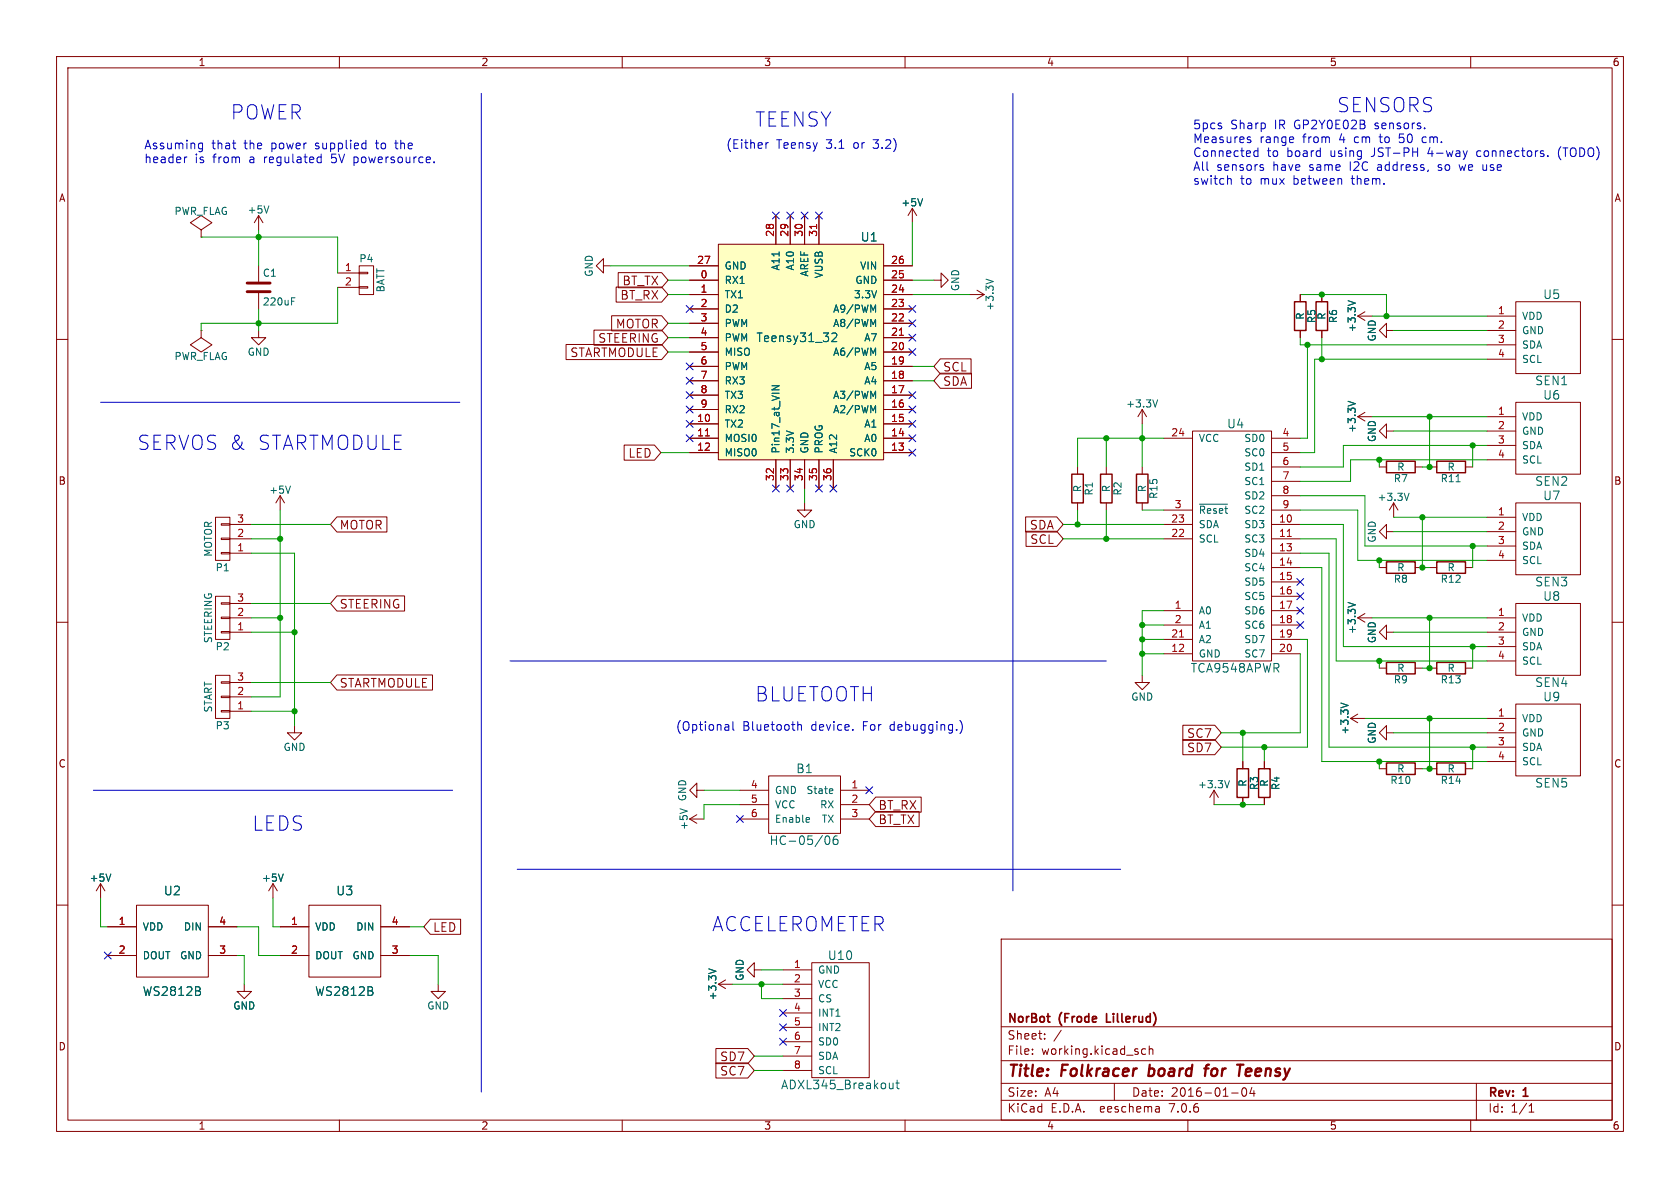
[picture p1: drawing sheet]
EESchema Schematic File Version 2
LIBS:power
LIBS:device
LIBS:transistors
LIBS:conn
LIBS:linear
LIBS:regul
LIBS:74xx
LIBS:cmos4000
LIBS:adc-dac
LIBS:memory
LIBS:xilinx
LIBS:microcontrollers
LIBS:dsp
LIBS:microchip
LIBS:analog_switches
LIBS:motorola
LIBS:texas
LIBS:intel
LIBS:audio
LIBS:interface
LIBS:digital-audio
LIBS:philips
LIBS:display
LIBS:cypress
LIBS:siliconi
LIBS:opto
LIBS:atmel
LIBS:contrib
LIBS:valves
LIBS:teensy_3.1
LIBS:FrodeLillerud
LIBS:TeensyFolkrace-cache
EELAYER 25 0
EELAYER END
$Descr A4 11693 8268
encoding utf-8
Sheet 1 1
Title "Folkracer board for Teensy"
Date "2016-01-04"
Rev "1"
Comp "NorBot (Frode Lillerud)"
Comment1 ""
Comment2 ""
Comment3 ""
Comment4 ""
$EndDescr
$Comp
L +5V #PWR01
U 1 1
P 6350 1550
F 0 "#PWR01" H 6350 1400 50  0001 C CNN
F 1 "+5V" H 6350 1690 50  0000 C CNN
F 2 "" H 6350 1550 50  0000 C CNN
F 3 "" H 6350 1550 50  0000 C CNN
	1    6350 1550
	1    0    0    -1  
$EndComp
$Comp
L GND #PWR02
U 1 1
P 6500 1950
F 0 "#PWR02" H 6500 1700 50  0001 C CNN
F 1 "GND" H 6500 1800 50  0000 C CNN
F 2 "" H 6500 1950 50  0000 C CNN
F 3 "" H 6500 1950 50  0000 C CNN
	1    6500 1950
	0    -1   -1   0   
$EndComp
Text GLabel 4650 1950 0    60   Input ~ 0
BT_TX
Text GLabel 4650 2050 0    60   Input ~ 0
BT_RX
Text GLabel 4650 2250 0    60   Input ~ 0
MOTOR
Text GLabel 4650 2350 0    60   Input ~ 0
STEERING
Text GLabel 4650 2450 0    60   Input ~ 0
STARTMODULE
Text GLabel 6500 2650 2    60   Input ~ 0
SDA
Text GLabel 6500 2550 2    60   Input ~ 0
SCL
$Comp
L CONN_01X03 P1
U 1 1
P 1550 3750
F 0 "P1" H 1550 3950 50  0000 C CNN
F 1 "MOTOR" V 1650 3750 50  0000 C CNN
F 2 "Pin_Headers:Pin_Header_Straight_1x03" H 1550 3750 50  0001 C CNN
F 3 "" H 1550 3750 50  0000 C CNN
	1    1550 3750
	-1   0    0    1   
$EndComp
$Comp
L CONN_01X03 P2
U 1 1
P 1550 4300
F 0 "P2" H 1550 4500 50  0000 C CNN
F 1 "STEERING" V 1650 4300 50  0000 C CNN
F 2 "Pin_Headers:Pin_Header_Straight_1x03" H 1550 4300 50  0001 C CNN
F 3 "" H 1550 4300 50  0000 C CNN
	1    1550 4300
	-1   0    0    1   
$EndComp
$Comp
L CONN_01X03 P3
U 1 1
P 1550 4850
F 0 "P3" H 1550 5050 50  0000 C CNN
F 1 "START" V 1650 4850 50  0000 C CNN
F 2 "Pin_Headers:Pin_Header_Straight_1x03" H 1550 4850 50  0001 C CNN
F 3 "" H 1550 4850 50  0000 C CNN
	1    1550 4850
	-1   0    0    1   
$EndComp
$Comp
L +5V #PWR03
U 1 1
P 1950 3550
F 0 "#PWR03" H 1950 3400 50  0001 C CNN
F 1 "+5V" H 1950 3690 50  0000 C CNN
F 2 "" H 1950 3550 50  0000 C CNN
F 3 "" H 1950 3550 50  0000 C CNN
	1    1950 3550
	1    0    0    -1  
$EndComp
$Comp
L GND #PWR04
U 1 1
P 2050 5050
F 0 "#PWR04" H 2050 4800 50  0001 C CNN
F 1 "GND" H 2050 4900 50  0000 C CNN
F 2 "" H 2050 5050 50  0000 C CNN
F 3 "" H 2050 5050 50  0000 C CNN
	1    2050 5050
	1    0    0    -1  
$EndComp
Text GLabel 2300 3650 2    60   Input ~ 0
MOTOR
Text GLabel 2300 4200 2    60   Input ~ 0
STEERING
Text GLabel 2300 4750 2    60   Input ~ 0
STARTMODULE
Text Notes 5250 900  0    99   ~ 0
TEENSY
Text Notes 5250 4900 0    99   ~ 0
BLUETOOTH
Text Notes 9300 800  0    99   ~ 0
SENSORS
Text Notes 1600 850  0    99   ~ 0
POWER
Text Notes 950  3150 0    99   ~ 0
SERVOS & STARTMODULE
Text Notes 1750 5800 0    99   ~ 0
LEDS
$Comp
L GND #PWR05
U 1 1
P 1800 2300
F 0 "#PWR05" H 1800 2050 50  0001 C CNN
F 1 "GND" H 1800 2150 50  0000 C CNN
F 2 "" H 1800 2300 50  0000 C CNN
F 3 "" H 1800 2300 50  0000 C CNN
	1    1800 2300
	1    0    0    -1  
$EndComp
$Comp
L C C1
U 1 1
P 1800 2000
F 0 "C1" H 1825 2100 50  0000 L CNN
F 1 "220uF" H 1825 1900 50  0000 L CNN
F 2 "Capacitors_SMD:C_0603_HandSoldering" H 1838 1850 50  0001 C CNN
F 3 "" H 1800 2000 50  0000 C CNN
	1    1800 2000
	1    0    0    -1  
$EndComp
$Comp
L +3.3V #PWR06
U 1 1
P 6750 2050
F 0 "#PWR06" H 6750 1900 50  0001 C CNN
F 1 "+3.3V" H 6750 2190 50  0000 C CNN
F 2 "" H 6750 2050 50  0000 C CNN
F 3 "" H 6750 2050 50  0000 C CNN
	1    6750 2050
	0    1    1    0   
$EndComp
Text GLabel 4600 3150 0    60   Input ~ 0
LED
$Comp
L HC-05/06 B1
U 1 1
P 5600 5600
F 0 "B1" H 5600 5850 60  0000 C CNN
F 1 "HC-05/06" H 5600 5350 60  0000 C CNN
F 2 "Pin_Headers:Pin_Header_Straight_1x06" H 5550 5500 60  0001 C CNN
F 3 "" H 5550 5500 60  0000 C CNN
	1    5600 5600
	1    0    0    -1  
$EndComp
$Comp
L GND #PWR07
U 1 1
P 4900 5500
F 0 "#PWR07" H 4900 5250 50  0001 C CNN
F 1 "GND" H 4900 5350 50  0000 C CNN
F 2 "" H 4900 5500 50  0000 C CNN
F 3 "" H 4900 5500 50  0000 C CNN
	1    4900 5500
	0    1    1    0   
$EndComp
$Comp
L +5V #PWR08
U 1 1
P 4900 5700
F 0 "#PWR08" H 4900 5550 50  0001 C CNN
F 1 "+5V" H 4900 5840 50  0000 C CNN
F 2 "" H 4900 5700 50  0000 C CNN
F 3 "" H 4900 5700 50  0000 C CNN
	1    4900 5700
	0    -1   -1   0   
$EndComp
NoConn ~ 5150 5700
NoConn ~ 6050 5500
Text GLabel 6050 5600 2    60   Input ~ 0
BT_RX
Text GLabel 6050 5700 2    60   Input ~ 0
BT_TX
Text Notes 4700 5100 0    60   ~ 0
(Optional Bluetooth device. For debugging.)
Text Notes 8300 1300 0    60   ~ 0
5pcs Sharp IR GP2Y0E02B sensors.\nMeasures range from 4 cm to 50 cm.\nConnected to board using JST-PH 4-way connectors. (TODO)\nAll sensors have same I2C address, so we use \nswitch to mux between them.
$Comp
L PWR_FLAG #FLG09
U 1 1
P 1400 1650
F 0 "#FLG09" H 1400 1745 50  0001 C CNN
F 1 "PWR_FLAG" H 1400 1830 50  0000 C CNN
F 2 "" H 1400 1650 50  0000 C CNN
F 3 "" H 1400 1650 50  0000 C CNN
	1    1400 1650
	1    0    0    -1  
$EndComp
$Comp
L +5V #PWR010
U 1 1
P 1800 1600
F 0 "#PWR010" H 1800 1450 50  0001 C CNN
F 1 "+5V" H 1800 1740 50  0000 C CNN
F 2 "" H 1800 1600 50  0000 C CNN
F 3 "" H 1800 1600 50  0000 C CNN
	1    1800 1600
	1    0    0    -1  
$EndComp
$Comp
L WS2812B U3
U 1 1
P 2400 6550
F 0 "U3" H 2400 6900 60  0000 C CNN
F 1 "WS2812B" H 2400 6200 60  0000 C CNN
F 2 "Footprints:WS2812B" H 2350 6550 60  0001 C CNN
F 3 "" H 2350 6550 60  0000 C CNN
	1    2400 6550
	1    0    0    -1  
$EndComp
$Comp
L WS2812B U2
U 1 1
P 1200 6550
F 0 "U2" H 1200 6900 60  0000 C CNN
F 1 "WS2812B" H 1200 6200 60  0000 C CNN
F 2 "Footprints:WS2812B" H 1150 6550 60  0001 C CNN
F 3 "" H 1150 6550 60  0000 C CNN
	1    1200 6550
	1    0    0    -1  
$EndComp
$Comp
L GND #PWR011
U 1 1
P 3050 6850
F 0 "#PWR011" H 3050 6600 50  0001 C CNN
F 1 "GND" H 3050 6700 50  0000 C CNN
F 2 "" H 3050 6850 50  0000 C CNN
F 3 "" H 3050 6850 50  0000 C CNN
	1    3050 6850
	1    0    0    -1  
$EndComp
$Comp
L GND #PWR012
U 1 1
P 1700 6850
F 0 "#PWR012" H 1700 6600 50  0001 C CNN
F 1 "GND" H 1700 6700 50  0000 C CNN
F 2 "" H 1700 6850 50  0000 C CNN
F 3 "" H 1700 6850 50  0000 C CNN
	1    1700 6850
	1    0    0    -1  
$EndComp
NoConn ~ 750  6650
$Comp
L +5V #PWR013
U 1 1
P 1900 6250
F 0 "#PWR013" H 1900 6100 50  0001 C CNN
F 1 "+5V" H 1900 6390 50  0000 C CNN
F 2 "" H 1900 6250 50  0000 C CNN
F 3 "" H 1900 6250 50  0000 C CNN
	1    1900 6250
	1    0    0    -1  
$EndComp
$Comp
L +5V #PWR014
U 1 1
P 700 6250
F 0 "#PWR014" H 700 6100 50  0001 C CNN
F 1 "+5V" H 700 6390 50  0000 C CNN
F 2 "" H 700 6250 50  0000 C CNN
F 3 "" H 700 6250 50  0000 C CNN
	1    700  6250
	1    0    0    -1  
$EndComp
Text GLabel 2950 6450 2    60   Input ~ 0
LED
$Comp
L PWR_FLAG #FLG015
U 1 1
P 1400 2300
F 0 "#FLG015" H 1400 2395 50  0001 C CNN
F 1 "PWR_FLAG" H 1400 2480 50  0000 C CNN
F 2 "" H 1400 2300 50  0000 C CNN
F 3 "" H 1400 2300 50  0000 C CNN
	1    1400 2300
	-1   0    0    1   
$EndComp
$Comp
L GND #PWR016
U 1 1
P 5600 3500
F 0 "#PWR016" H 5600 3250 50  0001 C CNN
F 1 "GND" H 5600 3350 50  0000 C CNN
F 2 "" H 5600 3500 50  0000 C CNN
F 3 "" H 5600 3500 50  0000 C CNN
	1    5600 3500
	1    0    0    -1  
$EndComp
Text Notes 5050 1050 0    60   ~ 0
(Either Teensy 3.1 or 3.2)
$Comp
L TCA9548APWR U4
U 1 1
P 8600 3550
F 0 "U4" H 8600 4150 60  0000 C CNN
F 1 "TCA9548APWR" H 8600 2450 60  0000 C CNN
F 2 "Housings_SSOP:TSSOP-24_4.4x7.8mm_Pitch0.65mm" H 8650 3700 60  0001 C CNN
F 3 "" H 8650 3700 60  0000 C CNN
	1    8600 3550
	1    0    0    -1  
$EndComp
$Comp
L GND #PWR017
U 1 1
P 7950 4700
F 0 "#PWR017" H 7950 4450 50  0001 C CNN
F 1 "GND" H 7950 4550 50  0000 C CNN
F 2 "" H 7950 4700 50  0000 C CNN
F 3 "" H 7950 4700 50  0000 C CNN
	1    7950 4700
	1    0    0    -1  
$EndComp
Text GLabel 7400 3750 0    60   Input ~ 0
SCL
Text GLabel 7400 3650 0    60   Input ~ 0
SDA
$Comp
L GP2Y0E02B U5
U 1 1
P 10800 2350
F 0 "U5" H 10800 2650 60  0000 C CNN
F 1 "SEN1" H 10800 2050 60  0000 C CNN
F 2 "Pin_Headers:Pin_Header_Straight_1x04" H 10800 2400 60  0001 C CNN
F 3 "" H 10800 2400 60  0000 C CNN
	1    10800 2350
	1    0    0    -1  
$EndComp
$Comp
L GP2Y0E02B U6
U 1 1
P 10800 3050
F 0 "U6" H 10800 3350 60  0000 C CNN
F 1 "SEN2" H 10800 2750 60  0000 C CNN
F 2 "Pin_Headers:Pin_Header_Straight_1x04" H 10800 3100 60  0001 C CNN
F 3 "" H 10800 3100 60  0000 C CNN
	1    10800 3050
	1    0    0    -1  
$EndComp
$Comp
L GP2Y0E02B U7
U 1 1
P 10800 3750
F 0 "U7" H 10800 4050 60  0000 C CNN
F 1 "SEN3" H 10800 3450 60  0000 C CNN
F 2 "Pin_Headers:Pin_Header_Straight_1x04" H 10800 3800 60  0001 C CNN
F 3 "" H 10800 3800 60  0000 C CNN
	1    10800 3750
	1    0    0    -1  
$EndComp
$Comp
L GP2Y0E02B U8
U 1 1
P 10800 4450
F 0 "U8" H 10800 4750 60  0000 C CNN
F 1 "SEN4" H 10800 4150 60  0000 C CNN
F 2 "Pin_Headers:Pin_Header_Straight_1x04" H 10800 4500 60  0001 C CNN
F 3 "" H 10800 4500 60  0000 C CNN
	1    10800 4450
	1    0    0    -1  
$EndComp
$Comp
L GP2Y0E02B U9
U 1 1
P 10800 5150
F 0 "U9" H 10800 5450 60  0000 C CNN
F 1 "SEN5" H 10800 4850 60  0000 C CNN
F 2 "Pin_Headers:Pin_Header_Straight_1x04" H 10800 5200 60  0001 C CNN
F 3 "" H 10800 5200 60  0000 C CNN
	1    10800 5150
	1    0    0    -1  
$EndComp
$Comp
L GND #PWR018
U 1 1
P 9700 4400
F 0 "#PWR018" H 9700 4150 50  0001 C CNN
F 1 "GND" H 9700 4250 50  0000 C CNN
F 2 "" H 9700 4400 50  0000 C CNN
F 3 "" H 9700 4400 50  0000 C CNN
	1    9700 4400
	0    1    1    0   
$EndComp
$Comp
L GND #PWR019
U 1 1
P 9700 3000
F 0 "#PWR019" H 9700 2750 50  0001 C CNN
F 1 "GND" H 9700 2850 50  0000 C CNN
F 2 "" H 9700 3000 50  0000 C CNN
F 3 "" H 9700 3000 50  0000 C CNN
	1    9700 3000
	0    1    1    0   
$EndComp
$Comp
L GND #PWR020
U 1 1
P 9700 2300
F 0 "#PWR020" H 9700 2050 50  0001 C CNN
F 1 "GND" H 9700 2150 50  0000 C CNN
F 2 "" H 9700 2300 50  0000 C CNN
F 3 "" H 9700 2300 50  0000 C CNN
	1    9700 2300
	0    1    1    0   
$EndComp
$Comp
L GND #PWR021
U 1 1
P 9700 5100
F 0 "#PWR021" H 9700 4850 50  0001 C CNN
F 1 "GND" H 9700 4950 50  0000 C CNN
F 2 "" H 9700 5100 50  0000 C CNN
F 3 "" H 9700 5100 50  0000 C CNN
	1    9700 5100
	0    1    1    0   
$EndComp
$Comp
L GND #PWR022
U 1 1
P 9700 3700
F 0 "#PWR022" H 9700 3450 50  0001 C CNN
F 1 "GND" H 9700 3550 50  0000 C CNN
F 2 "" H 9700 3700 50  0000 C CNN
F 3 "" H 9700 3700 50  0000 C CNN
	1    9700 3700
	0    1    1    0   
$EndComp
NoConn ~ 9050 4050
NoConn ~ 9050 4150
NoConn ~ 9050 4250
NoConn ~ 9050 4350
$Comp
L ADXL345_Breakout U10
U 1 1
P 5850 7150
F 0 "U10" H 5850 7650 60  0000 C CNN
F 1 "ADXL345_Breakout" H 5850 6750 60  0000 C CNN
F 2 "Pin_Headers:Pin_Header_Straight_1x08" H 5850 7150 60  0001 C CNN
F 3 "" H 5850 7150 60  0000 C CNN
	1    5850 7150
	1    0    0    -1  
$EndComp
Text Notes 4950 6500 0    99   ~ 0
ACCELEROMETER
$Comp
L GND #PWR023
U 1 1
P 5300 6750
F 0 "#PWR023" H 5300 6500 50  0001 C CNN
F 1 "GND" H 5300 6600 50  0000 C CNN
F 2 "" H 5300 6750 50  0000 C CNN
F 3 "" H 5300 6750 50  0000 C CNN
	1    5300 6750
	0    1    1    0   
$EndComp
NoConn ~ 5450 7050
NoConn ~ 5450 7150
NoConn ~ 5450 7250
Text GLabel 5250 7450 0    60   Input ~ 0
SC7
Text GLabel 5250 7350 0    60   Input ~ 0
SD7
Text GLabel 8500 5200 0    60   Input ~ 0
SD7
Text GLabel 8500 5100 0    60   Input ~ 0
SC7
$Comp
L Teensy31_32 U1
U 1 1
P 5550 2450
F 0 "U1" H 6050 3250 60  0000 C CNN
F 1 "Teensy31_32" H 5550 2550 60  0000 C CNN
F 2 "Footprints:Teensy31_32" H 5400 2350 60  0001 C CNN
F 3 "" H 5400 2350 60  0000 C CNN
	1    5550 2450
	1    0    0    -1  
$EndComp
$Comp
L GND #PWR024
U 1 1
P 4250 1850
F 0 "#PWR024" H 4250 1600 50  0001 C CNN
F 1 "GND" H 4250 1700 50  0000 C CNN
F 2 "" H 4250 1850 50  0000 C CNN
F 3 "" H 4250 1850 50  0000 C CNN
	1    4250 1850
	0    1    1    0   
$EndComp
NoConn ~ 4800 2150
NoConn ~ 4800 2550
NoConn ~ 4800 2650
NoConn ~ 4800 2750
NoConn ~ 4800 2850
NoConn ~ 4800 2950
NoConn ~ 4800 3050
NoConn ~ 5400 3400
NoConn ~ 5700 3400
NoConn ~ 5800 3400
NoConn ~ 6350 3150
NoConn ~ 6350 3050
NoConn ~ 6350 2950
NoConn ~ 6350 2850
NoConn ~ 6350 2750
NoConn ~ 6350 2450
NoConn ~ 6350 2350
NoConn ~ 6350 2250
NoConn ~ 6350 2150
NoConn ~ 5700 1500
NoConn ~ 5600 1500
NoConn ~ 5500 1500
NoConn ~ 5400 1500
$Comp
L CONN_01X02 P4
U 1 1
P 2550 1950
F 0 "P4" H 2550 2100 50  0000 C CNN
F 1 "BATT" V 2650 1950 50  0000 C CNN
F 2 "Pin_Headers:Pin_Header_Straight_1x02" H 2550 1950 50  0001 C CNN
F 3 "" H 2550 1950 50  0000 C CNN
	1    2550 1950
	1    0    0    -1  
$EndComp
NoConn ~ 5500 3400
$Comp
L +3.3V #PWR025
U 1 1
P 5100 6850
F 0 "#PWR025" H 5100 6700 50  0001 C CNN
F 1 "+3.3V" H 5100 6990 50  0000 C CNN
F 2 "" H 5100 6850 50  0000 C CNN
F 3 "" H 5100 6850 50  0000 C CNN
	1    5100 6850
	0    -1   -1   0   
$EndComp
Text Notes 1000 1150 0    60   ~ 0
Assuming that the power supplied to the \nheader is from a regulated 5V powersource.
$Comp
L R R1
U 1 1
P 7500 3400
F 0 "R1" V 7580 3400 50  0000 C CNN
F 1 "R" V 7500 3400 50  0000 C CNN
F 2 "Resistors_SMD:R_0603_HandSoldering" V 7430 3400 50  0001 C CNN
F 3 "" H 7500 3400 50  0000 C CNN
	1    7500 3400
	1    0    0    -1  
$EndComp
$Comp
L R R2
U 1 1
P 7700 3400
F 0 "R2" V 7780 3400 50  0000 C CNN
F 1 "R" V 7700 3400 50  0000 C CNN
F 2 "Resistors_SMD:R_0603_HandSoldering" V 7630 3400 50  0001 C CNN
F 3 "" H 7700 3400 50  0000 C CNN
	1    7700 3400
	1    0    0    -1  
$EndComp
$Comp
L R R6
U 1 1
P 9200 2200
F 0 "R6" V 9280 2200 50  0000 C CNN
F 1 "R" V 9200 2200 50  0000 C CNN
F 2 "Resistors_SMD:R_0603_HandSoldering" V 9130 2200 50  0001 C CNN
F 3 "" H 9200 2200 50  0000 C CNN
	1    9200 2200
	1    0    0    -1  
$EndComp
$Comp
L R R5
U 1 1
P 9050 2200
F 0 "R5" V 9130 2200 50  0000 C CNN
F 1 "R" V 9050 2200 50  0000 C CNN
F 2 "Resistors_SMD:R_0603_HandSoldering" V 8980 2200 50  0001 C CNN
F 3 "" H 9050 2200 50  0000 C CNN
	1    9050 2200
	1    0    0    -1  
$EndComp
$Comp
L R R7
U 1 1
P 9750 3250
F 0 "R7" V 9830 3250 50  0000 C CNN
F 1 "R" V 9750 3250 50  0000 C CNN
F 2 "Resistors_SMD:R_0603_HandSoldering" V 9680 3250 50  0001 C CNN
F 3 "" H 9750 3250 50  0000 C CNN
	1    9750 3250
	0    1    1    0   
$EndComp
$Comp
L R R11
U 1 1
P 10100 3250
F 0 "R11" V 10180 3250 50  0000 C CNN
F 1 "R" V 10100 3250 50  0000 C CNN
F 2 "Resistors_SMD:R_0603_HandSoldering" V 10030 3250 50  0001 C CNN
F 3 "" H 10100 3250 50  0000 C CNN
	1    10100 3250
	0    1    1    0   
$EndComp
$Comp
L R R8
U 1 1
P 9750 3950
F 0 "R8" V 9830 3950 50  0000 C CNN
F 1 "R" V 9750 3950 50  0000 C CNN
F 2 "Resistors_SMD:R_0603_HandSoldering" V 9680 3950 50  0001 C CNN
F 3 "" H 9750 3950 50  0000 C CNN
	1    9750 3950
	0    1    1    0   
$EndComp
$Comp
L R R12
U 1 1
P 10100 3950
F 0 "R12" V 10180 3950 50  0000 C CNN
F 1 "R" V 10100 3950 50  0000 C CNN
F 2 "Resistors_SMD:R_0603_HandSoldering" V 10030 3950 50  0001 C CNN
F 3 "" H 10100 3950 50  0000 C CNN
	1    10100 3950
	0    1    1    0   
$EndComp
$Comp
L R R9
U 1 1
P 9750 4650
F 0 "R9" V 9830 4650 50  0000 C CNN
F 1 "R" V 9750 4650 50  0000 C CNN
F 2 "Resistors_SMD:R_0603_HandSoldering" V 9680 4650 50  0001 C CNN
F 3 "" H 9750 4650 50  0000 C CNN
	1    9750 4650
	0    1    1    0   
$EndComp
$Comp
L R R13
U 1 1
P 10100 4650
F 0 "R13" V 10180 4650 50  0000 C CNN
F 1 "R" V 10100 4650 50  0000 C CNN
F 2 "Resistors_SMD:R_0603_HandSoldering" V 10030 4650 50  0001 C CNN
F 3 "" H 10100 4650 50  0000 C CNN
	1    10100 4650
	0    1    1    0   
$EndComp
$Comp
L R R10
U 1 1
P 9750 5350
F 0 "R10" V 9830 5350 50  0000 C CNN
F 1 "R" V 9750 5350 50  0000 C CNN
F 2 "Resistors_SMD:R_0603_HandSoldering" V 9680 5350 50  0001 C CNN
F 3 "" H 9750 5350 50  0000 C CNN
	1    9750 5350
	0    1    1    0   
$EndComp
$Comp
L R R14
U 1 1
P 10100 5350
F 0 "R14" V 10180 5350 50  0000 C CNN
F 1 "R" V 10100 5350 50  0000 C CNN
F 2 "Resistors_SMD:R_0603_HandSoldering" V 10030 5350 50  0001 C CNN
F 3 "" H 10100 5350 50  0000 C CNN
	1    10100 5350
	0    1    1    0   
$EndComp
Wire Notes Line
	3350 7600 3350 650 
Wire Notes Line
	7050 650  7050 6200
Wire Notes Line
	3200 2800 700  2800
Wire Notes Line
	3150 5500 650  5500
Wire Wire Line
	1800 2150 1800 2300
Wire Wire Line
	4900 5700 4900 5600
Wire Wire Line
	4900 5600 5150 5600
Wire Wire Line
	4900 5500 5150 5500
Wire Wire Line
	1400 1650 2350 1650
Wire Wire Line
	1800 1600 1800 1850
Connection ~ 1800 1650
Wire Wire Line
	3050 6650 3050 6850
Wire Wire Line
	700  6250 700  6450
Wire Wire Line
	700  6450 750  6450
Wire Wire Line
	1650 6450 1800 6450
Wire Wire Line
	1800 6450 1800 6650
Wire Wire Line
	1800 6650 1950 6650
Wire Wire Line
	1950 6450 1900 6450
Wire Wire Line
	1900 6450 1900 6250
Wire Wire Line
	1650 6650 1700 6650
Wire Wire Line
	1700 6650 1700 6850
Wire Wire Line
	2850 6650 3050 6650
Wire Wire Line
	2850 6450 2950 6450
Wire Wire Line
	1400 2300 1400 2250
Wire Wire Line
	1400 2250 2350 2250
Connection ~ 1800 2250
Wire Wire Line
	7950 4250 7950 4700
Wire Wire Line
	7950 4550 8100 4550
Wire Wire Line
	7950 4450 8100 4450
Connection ~ 7950 4550
Wire Wire Line
	8100 4350 7950 4350
Connection ~ 7950 4450
Wire Wire Line
	8100 4250 7950 4250
Connection ~ 7950 4350
Wire Wire Line
	7400 3650 8100 3650
Wire Wire Line
	7400 3750 8100 3750
Wire Wire Line
	7950 3550 8100 3550
Wire Wire Line
	7500 3050 8100 3050
Connection ~ 7950 3050
Wire Wire Line
	9550 2200 10350 2200
Wire Wire Line
	10350 2300 9700 2300
Wire Wire Line
	9550 2900 10350 2900
Wire Wire Line
	10350 3000 9700 3000
Wire Wire Line
	9700 3600 10350 3600
Wire Wire Line
	9700 3700 10350 3700
Wire Wire Line
	9550 4300 10350 4300
Wire Wire Line
	9700 4400 10350 4400
Wire Wire Line
	9500 5000 10350 5000
Wire Wire Line
	10350 5100 9700 5100
Wire Wire Line
	9050 3050 9100 3050
Wire Wire Line
	9100 3050 9100 2400
Wire Wire Line
	9050 2400 10350 2400
Wire Wire Line
	9150 2500 10350 2500
Wire Wire Line
	9150 2500 9150 3150
Wire Wire Line
	9150 3150 9050 3150
Wire Wire Line
	9050 3250 9350 3250
Wire Wire Line
	9350 3250 9350 3100
Wire Wire Line
	9350 3100 10350 3100
Wire Wire Line
	9400 3200 10350 3200
Wire Wire Line
	9400 3200 9400 3350
Wire Wire Line
	9400 3350 9050 3350
Wire Wire Line
	9500 3800 10350 3800
Wire Wire Line
	9500 3800 9500 3450
Wire Wire Line
	9500 3450 9050 3450
Wire Wire Line
	9450 3900 10350 3900
Wire Wire Line
	9450 3900 9450 3550
Wire Wire Line
	9450 3550 9050 3550
Wire Wire Line
	9350 4500 10350 4500
Wire Wire Line
	9350 4500 9350 3650
Wire Wire Line
	9350 3650 9050 3650
Wire Wire Line
	9300 4600 10350 4600
Wire Wire Line
	9300 4600 9300 3750
Wire Wire Line
	9300 3750 9050 3750
Wire Wire Line
	9250 5200 10350 5200
Wire Wire Line
	9250 5200 9250 3850
Wire Wire Line
	9250 3850 9050 3850
Wire Wire Line
	9200 5300 10350 5300
Wire Wire Line
	9200 5300 9200 3950
Wire Wire Line
	9200 3950 9050 3950
Wire Notes Line
	3600 6050 7800 6050
Wire Notes Line
	3550 4600 7700 4600
Wire Wire Line
	5250 7350 5450 7350
Wire Wire Line
	5450 7450 5250 7450
Wire Wire Line
	5100 6850 5450 6850
Wire Wire Line
	5450 6750 5300 6750
Wire Wire Line
	5450 6950 5300 6950
Wire Wire Line
	5300 6950 5300 6850
Connection ~ 5300 6850
Wire Wire Line
	1950 3550 1950 4850
Wire Wire Line
	2050 4950 1750 4950
Wire Wire Line
	2050 3850 2050 5050
Wire Wire Line
	1750 4400 2050 4400
Connection ~ 2050 4950
Wire Wire Line
	1750 3850 2050 3850
Connection ~ 2050 4400
Wire Wire Line
	9050 5100 9050 4550
Wire Wire Line
	8500 5100 9050 5100
Wire Wire Line
	9050 4450 9100 4450
Wire Wire Line
	9100 5200 9100 4450
Wire Wire Line
	8500 5200 9100 5200
Wire Wire Line
	1750 4300 1950 4300
Connection ~ 1950 4300
Wire Wire Line
	1750 3750 1950 3750
Connection ~ 1950 3750
Wire Wire Line
	2300 3650 1750 3650
Wire Wire Line
	2300 4200 1750 4200
Wire Wire Line
	1950 4850 1750 4850
Wire Wire Line
	2300 4750 1750 4750
Wire Wire Line
	4250 1850 4800 1850
Wire Wire Line
	6500 2550 6350 2550
Wire Wire Line
	6500 2650 6350 2650
Wire Wire Line
	4800 1950 4650 1950
Wire Wire Line
	4800 2050 4650 2050
Wire Wire Line
	4800 2250 4650 2250
Wire Wire Line
	4800 2350 4650 2350
Wire Wire Line
	4800 2450 4650 2450
Wire Wire Line
	4800 3150 4600 3150
Wire Wire Line
	5600 3400 5600 3500
Wire Wire Line
	6350 2050 6750 2050
Wire Wire Line
	6500 1950 6350 1950
Wire Wire Line
	6350 1850 6350 1550
Wire Wire Line
	2350 1650 2350 1900
Wire Wire Line
	2350 2250 2350 2000
Wire Wire Line
	7700 3750 7700 3550
Connection ~ 7700 3750
Wire Wire Line
	7500 3650 7500 3550
Connection ~ 7500 3650
Wire Wire Line
	7700 3250 7700 3050
Wire Wire Line
	7500 3250 7500 3050
Connection ~ 7700 3050
Wire Wire Line
	9200 2350 9200 2500
Connection ~ 9200 2500
Wire Wire Line
	9050 2350 9050 2400
Connection ~ 9100 2400
Wire Wire Line
	9050 2050 9650 2050
Wire Wire Line
	9650 2050 9650 2200
Connection ~ 9650 2200
Connection ~ 9200 2050
Wire Wire Line
	9950 3250 9950 2900
Wire Wire Line
	9950 3250 9900 3250
Connection ~ 9950 2900
Wire Wire Line
	9600 3250 9600 3200
Connection ~ 9600 3200
Wire Wire Line
	10250 3250 10250 3100
Connection ~ 10250 3100
Wire Wire Line
	9900 3950 9950 3950
Wire Wire Line
	9900 3950 9900 3600
Connection ~ 9900 3600
Wire Wire Line
	9600 3950 9600 3900
Connection ~ 9600 3900
Wire Wire Line
	10250 3950 10250 3800
Connection ~ 10250 3800
Wire Wire Line
	9900 4650 9950 4650
Wire Wire Line
	9950 4650 9950 4300
Connection ~ 9950 4300
Wire Wire Line
	9900 5350 9950 5350
Wire Wire Line
	9950 5350 9950 5000
Connection ~ 9950 5000
Wire Wire Line
	9600 5350 9600 5300
Connection ~ 9600 5300
Wire Wire Line
	9600 4650 9600 4600
Connection ~ 9600 4600
Wire Wire Line
	10250 5350 10250 5200
Connection ~ 10250 5200
Wire Wire Line
	10250 4650 10250 4500
Connection ~ 10250 4500
$Comp
L R R3
U 1 1
P 8650 5450
F 0 "R3" V 8730 5450 50  0000 C CNN
F 1 "R" V 8650 5450 50  0000 C CNN
F 2 "Resistors_SMD:R_0603_HandSoldering" V 8580 5450 50  0001 C CNN
F 3 "" H 8650 5450 50  0000 C CNN
	1    8650 5450
	1    0    0    -1  
$EndComp
$Comp
L R R4
U 1 1
P 8800 5450
F 0 "R4" V 8880 5450 50  0000 C CNN
F 1 "R" V 8800 5450 50  0000 C CNN
F 2 "Resistors_SMD:R_0603_HandSoldering" V 8730 5450 50  0001 C CNN
F 3 "" H 8800 5450 50  0000 C CNN
	1    8800 5450
	1    0    0    -1  
$EndComp
Wire Wire Line
	8450 5600 8800 5600
Connection ~ 8650 5600
Wire Wire Line
	8800 5300 8800 5200
Connection ~ 8800 5200
Wire Wire Line
	8650 5300 8650 5100
Connection ~ 8650 5100
$Comp
L +3.3V #PWR026
U 1 1
P 9550 2200
F 0 "#PWR026" H 9550 2050 50  0001 C CNN
F 1 "+3.3V" H 9550 2340 50  0000 C CNN
F 2 "" H 9550 2200 50  0000 C CNN
F 3 "" H 9550 2200 50  0000 C CNN
	1    9550 2200
	0    -1   -1   0   
$EndComp
$Comp
L +3.3V #PWR027
U 1 1
P 9550 2900
F 0 "#PWR027" H 9550 2750 50  0001 C CNN
F 1 "+3.3V" H 9550 3040 50  0000 C CNN
F 2 "" H 9550 2900 50  0000 C CNN
F 3 "" H 9550 2900 50  0000 C CNN
	1    9550 2900
	0    -1   -1   0   
$EndComp
$Comp
L +3.3V #PWR028
U 1 1
P 9700 3600
F 0 "#PWR028" H 9700 3450 50  0001 C CNN
F 1 "+3.3V" H 9700 3740 50  0000 C CNN
F 2 "" H 9700 3600 50  0000 C CNN
F 3 "" H 9700 3600 50  0000 C CNN
	1    9700 3600
	1    0    0    -1  
$EndComp
$Comp
L +3.3V #PWR029
U 1 1
P 9550 4300
F 0 "#PWR029" H 9550 4150 50  0001 C CNN
F 1 "+3.3V" H 9550 4440 50  0000 C CNN
F 2 "" H 9550 4300 50  0000 C CNN
F 3 "" H 9550 4300 50  0000 C CNN
	1    9550 4300
	0    -1   -1   0   
$EndComp
$Comp
L +3.3V #PWR030
U 1 1
P 9500 5000
F 0 "#PWR030" H 9500 4850 50  0001 C CNN
F 1 "+3.3V" H 9500 5140 50  0000 C CNN
F 2 "" H 9500 5000 50  0000 C CNN
F 3 "" H 9500 5000 50  0000 C CNN
	1    9500 5000
	0    -1   -1   0   
$EndComp
$Comp
L +3.3V #PWR031
U 1 1
P 8450 5600
F 0 "#PWR031" H 8450 5450 50  0001 C CNN
F 1 "+3.3V" H 8450 5740 50  0000 C CNN
F 2 "" H 8450 5600 50  0000 C CNN
F 3 "" H 8450 5600 50  0000 C CNN
	1    8450 5600
	1    0    0    -1  
$EndComp
$Comp
L +3.3V #PWR032
U 1 1
P 7950 2950
F 0 "#PWR032" H 7950 2800 50  0001 C CNN
F 1 "+3.3V" H 7950 3090 50  0000 C CNN
F 2 "" H 7950 2950 50  0000 C CNN
F 3 "" H 7950 2950 50  0000 C CNN
	1    7950 2950
	1    0    0    -1  
$EndComp
$Comp
L R R15
U 1 1
P 7950 3400
F 0 "R15" V 8030 3400 50  0000 C CNN
F 1 "R" V 7950 3400 50  0000 C CNN
F 2 "Resistors_SMD:R_0603_HandSoldering" V 7880 3400 50  0001 C CNN
F 3 "" H 7950 3400 50  0000 C CNN
	1    7950 3400
	1    0    0    -1  
$EndComp
Wire Wire Line
	7950 2950 7950 3250
$EndSCHEMATC
